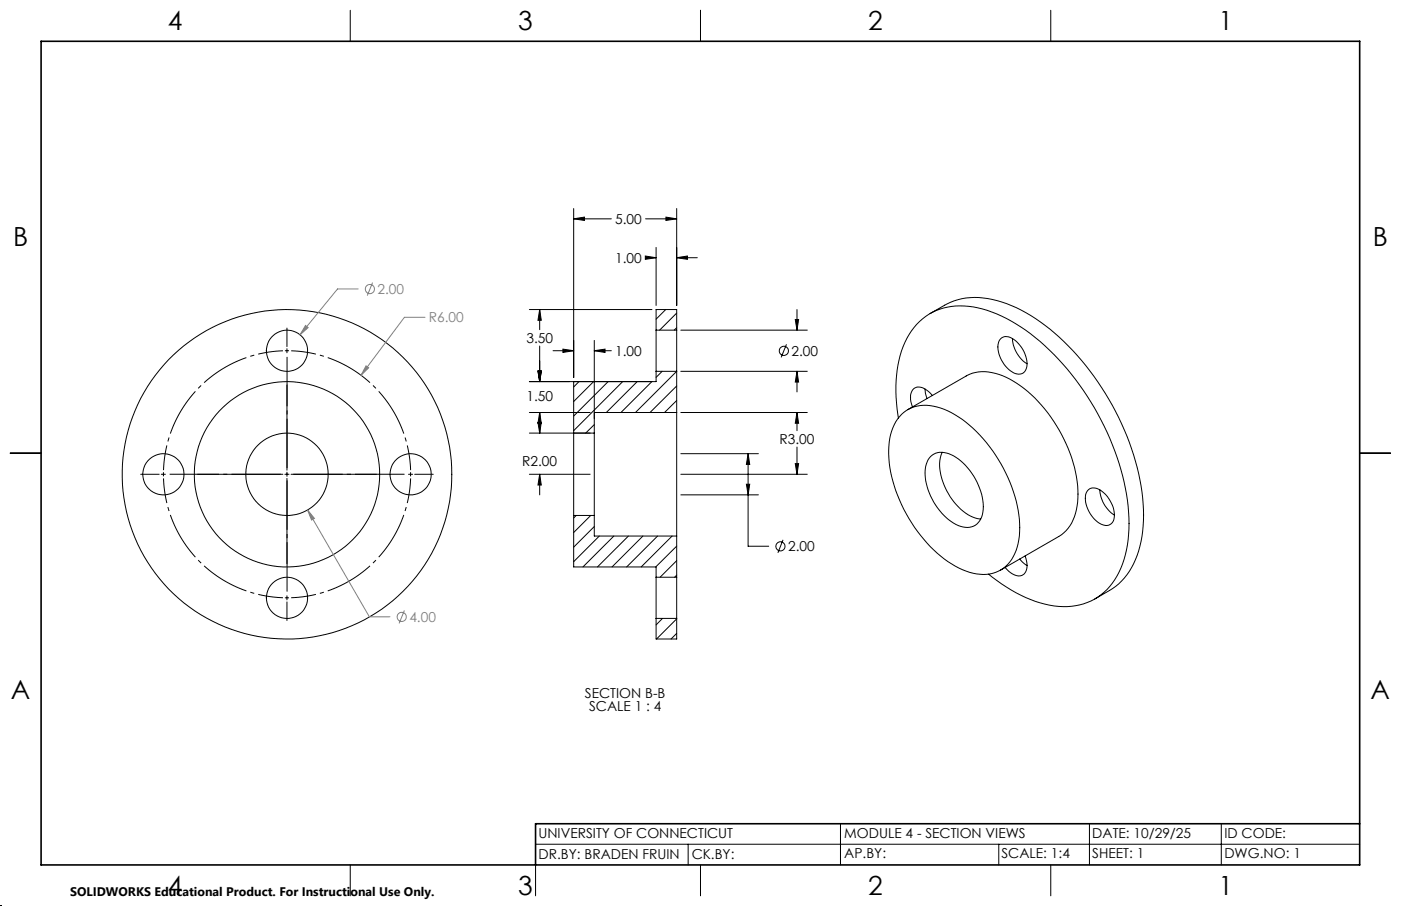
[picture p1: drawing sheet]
<svg xmlns="http://www.w3.org/2000/svg" width="432mm" height="279mm" viewBox="0 0 432 279" stroke-linecap="round" stroke-linejoin="round" font-family="sans-serif">
<g fill="none" stroke="#000" stroke-width=".31">
<path d="M107.9 3.2v9.5M215.9 3.2v9.5M323.8 3.2v9.5M176.8 67.5l3.3-.5v1zM176.8 64.3v52.1M176.8 67.5h11.6M198.9 79l3.3 .5-3.3 .5zM199 79.5h3.2M199 67.5h9.6M202.2 76.3v17.9M205.2 67l3.4 .5-3.4 .5zM208.6 79.5l3.3-.5v1z"/>
<path d="M208.6 64.3v29.9M208.6 79.5h6.3M163.2 95.5h37.7M166.3 95.5l.5 3.3h-1zM166.3 95.5v6.2M205.2 95.5l-3 2.9M208.6 96.6l-5.3 5.2M245.1 98.5h1l-.5 3.3zM245.6 95.5v6.3M286.7 96.7l4.4-2.6a21.4 21.4 0 0 1 17.7-1 56.1 56.1 0 0 1 24.6 18.1 80.9 80.9 0 0 1 18.9 44.1 33.2 33.2 0 0 1-5 21.9l-2.5 2.9a35.5 35.5 0 0 1-7.4 4.6M87.8 108.2h1.3M88.4 101.2v5.7"/>
<path d="M88.4 107.5v1.3M88.4 118.7v26.3M165.8 114.4h1l-.5 3.3zM166.3 106.7v11M170.5 108.2h6.3M173.5 107.7l3.3 .5-3.3 .5zM176.8 117.7v41.3M178.4 117.7l-1.6 1.6M183 117.7l-6.2 6.1M183.2 108.2l3.3-.5v1zM183.2 105v28.6M183.2 108.2h5.2"/>
<path d="M187.4 117.7l-10.6 10.6M191.9 117.7l-15.1 15.1M196.4 117.7l-9.5 9.5M200.9 117.7l-9.5 9.5M202.2 101.8v12.7M202.2 114.5h6.4M202.2 114.5v3.2h-39M202.2 101.8v-6.3h6.4v6.3M202.2 101.8h6.4M204.1 114.5l-1.9 1.9M208.6 101.8v12.7M208.6 101.1l-.8 .7"/>
<path d="M208.6 114.5l-12.7 12.7M208.6 119l-8.3 8.2M208.6 114.5v12.7M209.8 114.5h39M209.8 101.8h39M242.4 106.2l-1.6 4M245.6 114.5l.5 3.3h-1zM245.6 114.5v6.4M285.1 120l.6 2.9M308.3 104.6a3.3 3.3 0 0 1 4.7 .5 9.2 9.2 0 0 1 3.3 8.5 2.63 2.63 0 0 1-4.4 1.1 9.1 9.1 0 0 1-4.1-9.3zM312.1 104.4a9.8 9.8 0 0 0 4.4 7.8M3.1 139.7h9.6"/>
<path d="M163.2 127.2h18.7M163.2 133.6h20M165.8 130.3h1l-.5 3.3zM166.3 127.2l.5 3.3h-1zM166.3 127.2v6.4M183.2 133.6v25.4M183.2 131l-2.7 2.6M183.2 127.2h25.4M208.6 127.2v38.1M208.6 123.5l-3.8 3.7M209.8 127.2h39M209.8 139.9h24"/>
<path d="M230.6 139.9l.5 3.3h-1.1zM230.6 139.9v28.6h6.3M245.6 127.2l.5 3.3h-1zM245.6 127.2v5.6M245.6 137.9v8.4M276.9 128.9a41.3 41.3 0 0 1 2-23.3 18.4 18.4 0 0 1 21.1-10.9 46.8 46.8 0 0 1 23.4 13.2 82.9 82.9 0 0 1 24.3 48.2 35.4 35.4 0 0 1-4.1 22.7 18.5 18.5 0 0 1-20.2 7.8 43.3 43.3 0 0 1-18.7-9.5M277.9 127.8a11.3 11.3 0 0 1 12-2 37.3 37.3 0 0 1 18.6 17.2 37.9 37.9 0 0 1 5.5 23.4 11.5 11.5 0 0 1-9 10.6 18.3 18.3 0 0 1-12.9-3.8 45.4 45.4 0 0 1-18.2-33.1 16.2 16.2 0 0 1 4-12.3zM279.8 126.3l18-10.3a12.5 12.5 0 0 1 11.2-.1 40.8 40.8 0 0 1 19.6 20.9 32.9 32.9 0 0 1 2.9 21.5 11.5 11.5 0 0 1-5.2 7.2l-17.9 10.3M287.4 122a5.6 5.6 0 0 0-4.9-2.6 3.5 3.5 0 0 0-1.8 4.5l.5 1.6M290.4 139.5a13.8 13.8 0 0 0 1.4 11.8 15.9 15.9 0 0 0 9.5 8.6l1 .2M419.1 139.7h9.5M43.4 146.3h5.7"/>
<path d="M49.7 146.3h1.3M50.4 145.6v1.3M60.9 146.3h26.3M87.8 146.3h1.3M88.4 145.6v1.3M88.4 147.5v26.3M89.7 146.3h26.3M125.9 146.3h1.3M126.5 145.6v1.3M127.8 146.3h5.7M163.2 146.3h18.7M166.3 146.3l.5 3.3h-1z"/>
<path d="M166.3 146.3v6.3M176.8 159v15.8h25.4v3.2M176.8 159h6.4M177.6 159l-.8 .7M182.1 159l-5.3 5.2M183.2 159v6.3h25.4M209.8 146.3h39M209.8 152.6h24M230 149.3h1.1l-.5 3.3zM245.1 143h1l-.5 3.3zM286.8 140.8a5.6 5.6 0 0 1 7.1-.2 19.2 19.2 0 0 1 9 17.3 5 5 0 0 1-7.5 4.2 18.8 18.8 0 0 1-10.1-18.2l.7-2.1zM335.3 151.2a3.3 3.3 0 0 1 4.6 .5 8.8 8.8 0 0 1 3.2 9 2.74 2.74 0 0 1-4.3 .7 9.2 9.2 0 0 1-4-9.4z"/>
<path d="M339 151.1a9.9 9.9 0 0 0 4.5 7.8M183.2 162.4l-6.4 6.3M184.7 165.3l-7.9 7.9M189.2 165.3l-9.5 9.5M193.7 165.3l-9.6 9.5M198.2 165.3l-9.6 9.5M202.2 178v12.7M202.2 178h6.4M202.7 165.3l-9.6 9.5M207.2 165.3l-9.6 9.5M208.6 178v12.7M208.6 168.4l-6.5 6.4"/>
<path d="M208.6 172.9l-5.2 5.1M208.6 177.4l-.7 .6M208.6 165.3v12.7M241.3 166.5l-1.6 4M314.3 172.4l2.2 2M315.9 171.4a4.9 4.9 0 0 1-.6 5.9 4.2 4.2 0 0 1-4.9-1.7l-.6-.6M87.8 184.4h1.3M88.4 183.7v1.3M88.4 185.6v5.7M202.2 190.7v6.4h6.4v-6.4M202.2 190.7h6.4M204.2 190.7l-2 2"/>
<path d="M208.6 190.9l-6.2 6.2M208.6 195.3l-1.8 1.8M259 254v12.7M335.8 254v12.7M376.4 254v12.7M107.9 266.7v9.6M165.1 260.3h254M165.1 266.7v9.6M212.1 260.3v6.4M215.9 266.7v9.6M307.8 260.3v6.4M323.8 266.7v9.6"/>
<circle cx="88.5" cy="108.2" r="6.4"/>
<circle cx="241.6" cy="108.2" r="1.4"/>
<circle cx="50.4" cy="146.3" r="6.4"/>
<circle cx="88.4" cy="146.3" r="50.8"/>
<circle cx="88.4" cy="146.3" r="12.7"/>
<circle cx="88.4" cy="146.3" r="28.6"/>
<circle cx="126.6" cy="146.3" r="6.4"/>
<circle cx="240.6" cy="168.5" r="1.41"/>
<circle cx="88.5" cy="184.4" r="6.4"/>
</g>
<g fill="none" stroke="#808080" stroke-width=".31">
<path d="M110.4 89.1h-6.4l-11.5 14.2M114.8 87.1l-1.6 4.1M131 97.9h-6.4l-13.3 17.8M94.2 100.4l.8 .6-2.5 2.3zM112.8 112.8l.8 .6-2.3 2.3zM94.8 157.3l2.1 2.6-.9 .5zM94.8 157.3l19 32.9h6.4M124.6 188.2l-1.6 4.1"/>
<circle cx="114" cy="89.1" r="1.42"/>
<circle cx="123.8" cy="190.2" r="1.42"/>
</g>
<path d="M87.2 108.2a38.1 38.1 0 0 0-36.8 36.8M50.4 147.5a38.1 38.1 0 0 0 36.8 36.8M126.6 145a38.1 38.1 0 0 0-36.9-36.8M89.7 184.3a38.1 38.1 0 0 0 36.9-36.8" fill="none" stroke="#000" stroke-width=".31" stroke-dasharray="15.2 1.3 1.3 1.3" stroke-dashoffset="7.5" stroke-linecap="butt"/>
<path d="M88.5 109.4v35.6M51.6 146.3h35.6M125.3 146.3h-35.6M88.5 183.1v-35.6" fill="none" stroke="#000" stroke-width=".31" stroke-dasharray="15.2 1.3 1.3 1.3" stroke-dashoffset="-.6" stroke-linecap="butt"/>
<path d="M0 279.4h.1" fill="none" stroke="#000" stroke-width=".31" stroke-dasharray="1.3 .6"/>
<path d="M12.7 12.7h406.4v254h-406.4zM419.1 254h-254v12.7" fill="none" stroke="#000" stroke-width=".5"/>
<path d="M183.2 108.2l3.3-.5v1zM173.5 107.7l3.3 .5-3.3 .5zM198.9 79l3.3 .5-3.3 .5zM208.6 79.5l3.3-.5v1zM176.8 67.5l3.3-.5v1zM205.2 67l3.4 .5-3.4 .5zM166.3 95.5l.5 3.3h-1zM165.8 114.4h1l-.5 3.3zM165.8 114.4h1l-.5 3.3zM166.3 127.2l.5 3.3h-1zM245.1 143h1l-.5 3.3zM245.6 127.2l.5 3.3h-1zM166.3 146.3l.5 3.3h-1zM165.8 130.3h1l-.5 3.3zM245.6 114.5l.5 3.3h-1zM245.1 98.5h1l-.5 3.3zM230 149.3h1.1l-.5 3.3zM230.6 139.9l.5 3.3h-1.1z" fill="#000"/>
<path d="M94.2 100.4l-1.7 2.9 2.5-2.3zM112.8 112.8l-1.5 2.9 2.3-2.3zM94.8 157.3l1.2 3.1 .9-.5z" fill="#808080"/>
<g font-size="8.1">
<text x="51.7" y="9.3">4</text>
<text x="159.7" y="9.3">3</text>
<text x="267.6" y="9.3">2</text>
<text x="375.6" y="9.3">1</text>
<text x="4" y="76">B</text>
<text x="423.1" y="76">B</text>
<text x="3.3" y="215.7">A</text>
<text x="422.4" y="215.7">A</text>
<text x="51.7" y="276">4</text>
<text x="159.7" y="276">3</text>
<text x="267.6" y="276">2</text>
<text x="375.6" y="276">1</text>
</g>
<g font-size="4.2">
<text x="189.6" y="69.1">5.00</text>
<text x="189.6" y="81.1">1.00</text>
<text x="162.2" y="105.8">3.50</text>
<text x="189.6" y="109.8">1.00</text>
<text x="243.9" y="109.7">2.00</text>
<text x="162.2" y="123.7">1.50</text>
<text x="240.3" y="136.9">R3.00</text>
<text x="161" y="143.6">R2.00</text>
<text x="242.9" y="170">2.00</text>
<text x="180.3" y="215.2">SECTION B-B</text>
<text x="181.6" y="219.4">SCALE 1 : 4</text>
<text x="166" y="258.3">UNIVERSITY OF CONNECTICUT</text>
<text x="260.2" y="258.3">MODULE 4 - SECTION VIEWS</text>
<text x="336.7" y="258.4">DATE: 10/29/25</text>
<text x="377.4" y="258.4">ID CODE:</text>
<text x="166" y="264.8">DR.BY: BRADEN FRUIN</text>
<text x="213.2" y="264.8">CK.BY:</text>
<text x="260.2" y="264.8">AP.BY:</text>
<text x="308.7" y="264.8">SCALE: 1:4</text>
<text x="336.7" y="264.8">SHEET: 1</text>
<text x="377.4" y="264.8">DWG.NO: 1</text>
</g>
<g font-size="4.2" fill="#808080">
<text x="116.4" y="90.7">2.00</text>
<text x="132.2" y="99.4">R6.00</text>
<text x="126.2" y="191.8">4.00</text>
</g>
<text font-size="3.8" x="21.6" y="276.3">SOLIDWORKS Educational Product. For Instructional Use Only.</text>
</svg>
